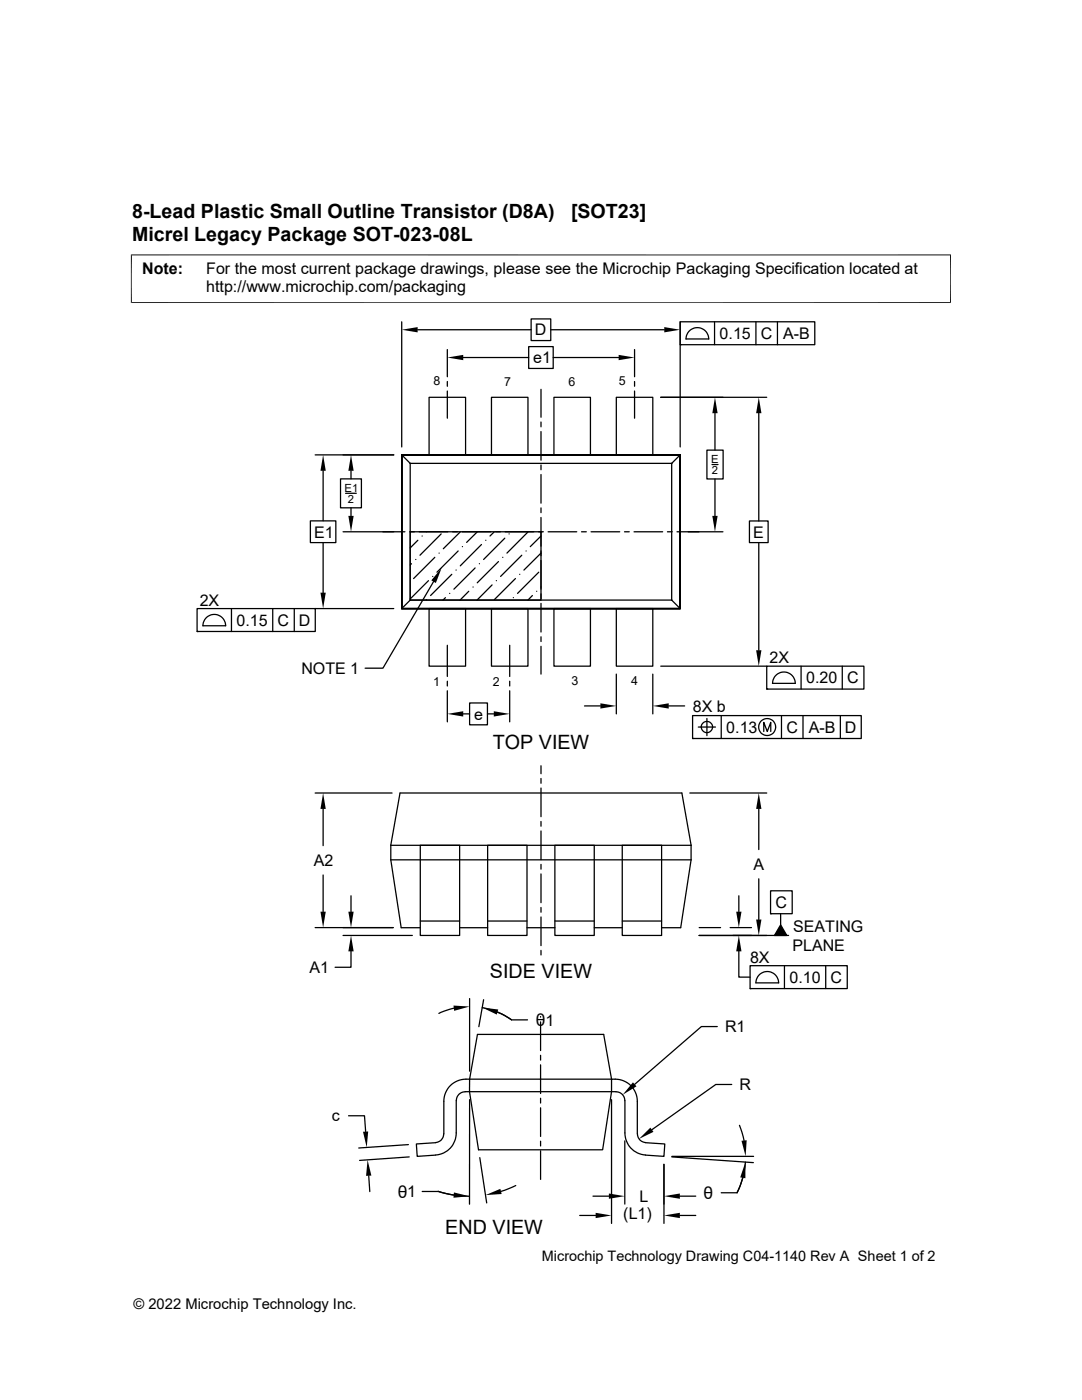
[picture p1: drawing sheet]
<svg xmlns="http://www.w3.org/2000/svg" width="216mm" height="279mm" viewBox="0 0 216 279" stroke-linecap="round" stroke-linejoin="round" font-family="sans-serif">
<g fill="none" stroke="#000" stroke-width=".25">
<path d="M80.2 64.2v25M83.3 65.8h22.7M85.6 79.3h7.3v11.5h-7.3zM89.3 69.8v5.4M89.3 76.1v1M89.3 78v5.5M92.4 71.4h13.1M98.1 79.3h7.2v11.5h-7.2zM105.5 69.2h4.9v4.3h-4.9zM106 63.6h3.9v4.4h-3.9zM107.9 77.7v5.6M109.9 65.8h22.6"/>
<path d="M110.4 71.4h13M110.5 79.3h7.3v11.5h-7.3zM123 79.3h7.3v11.5h-7.3zM126.6 69.8v5.4M126.6 76.1v1M126.6 78v5.5M135.7 64.2h26.9v4.6h-26.9zM135.7 68.8h.1M135.7 64.2v25M137.7 65.9a2.27 2.27 0 0 1 2.4-.3 2.27 2.27 0 0 1 1.3 2h-4.5l.2-.9zM142.6 64.2v4.6M150.8 64.2v4.6"/>
<path d="M153 79.3h-21.2M155.1 64.2v4.6M62.9 90.8h15.7M64.5 94v9.9M67.9 95.6h4.2v5.7h-4.2zM69 98.4h2.1M70 94v1.6M80.2 90.8h55.5v30.7h-55.5zM80.2 90.8v30.7h55.5v-30.7M80.2 90.8h55.5M80.2 90.8h55.5v30.7h-55.5v-30.7h55.5v30.7h-55.5zM80.2 90.8v30.7l1.7-1.7"/>
<path d="M81.9 92.5h52.1M81.9 92.5v27.3M107.9 84.2v1M107.9 86.1v5.7M107.9 92.8v.9M107.9 94.7v5.7M134 92.5l1.7-1.7v30.7M134 92.5v27.3M135.7 90.8h-55.5l1.7 1.7M141.1 89.8h3.2v5.8h-3.2zM142.1 92.7h1.2M142.7 82.5v7.3"/>
<path d="M142.7 95.6v7.4M151.4 82.5v21.5M61.9 103.9h5.1v4.4h-5.1zM64.5 108.3v10M70 101.3v1.7M80.8 106.1h-12.3M81.7 106.1h1M81.9 106.1h26v13.7h-26zM82.1 112.5l-.2 .3M83 111.7h.1M83.4 107.8l-1.5 1.5M83.7 106.1h5.7"/>
<path d="M84.2 107h.1M85.1 119.7h.1M85.5 115.9l-3.6 3.6M86.3 115h.1M86.5 116.1l-10.1 17.3h-3.5M86.8 111.2l-4.3 4.3M87.6 110.4h.1M88 106.6l-4.2 4.2M88.9 119.3l-.5 .5M89.7 118.4h.1M90.1 114.6l-4.2 4.3M90.3 106.1h1"/>
<path d="M91 113.8h.1M91.4 110l-4.2 4.2M91.9 106.1l-3.4 3.4M92.2 106.1h5.7M92.3 109.1h.1M93.5 118l-1.7 1.8M94.4 117.2h.1M94.8 113.3l-4.2 4.3M95.2 106.1l-2.1 2.1M95.7 112.5h.1M96.1 108.7l-4.3 4.2M96.9 107.8h.1"/>
<path d="M98.2 116.7l-3 3.1M98.6 106.1l-.8 .9M98.9 106.1h.9M99 115.9h.1M99.5 112.1l-4.3 4.2M100.3 111.2h.1M100.7 107.4l-4.2 4.3M100.8 106.1h5.7M101.6 106.6h.1M102.4 119.3h.1M102.8 115.5l-4.2 4.2M103.7 114.6h.1"/>
<path d="M104.1 110.8l-4.2 4.2M105 110h.1M105.4 106.1l-4.2 4.3M106.2 118.9l-.9 .9M107.1 118h.1M107.5 106.1h.9M107.5 114.2l-4.2 4.2M107.9 110.4l-3.4 3.4M107.9 106.1h.1M107.9 117.2h.1M107.9 107l-2.1 2.1M107.9 101.4v.9"/>
<path d="M107.9 103.3v5.7M107.9 109.9v1M107.9 111.8v5.8M107.9 118.5v1M109.4 106.1h5.7M116 106.1h1M117.9 106.1h5.8M124.6 106.1h1M126.5 106.1h5.7M133.2 106.1h.9M134 119.8l1.7 1.7h-55.5M134 119.8h-52.1"/>
<path d="M135.1 106.1h9.2M149.5 104h3.8v4.3h-3.8zM151.4 108.3v21.5M39.3 121.5h23.6v4.5h-23.6zM39.3 126h.1M40.5 124.9h4.5a2.26 2.26 0 0 0-2.2-2.3 2.26 2.26 0 0 0-2.3 2.3M46.2 121.5v4.5M54.4 121.5v4.5M58.7 121.5v4.5M62.9 121.5h15.7M80.2 121.5h.1M85.6 121.5h7.3v11.4h-7.3z"/>
<path d="M89.3 128.8v6.2M89.3 136v.9M89.3 137.9v6.2M98.1 121.5h7.2v11.4h-7.2zM101.7 128.8v6.2M101.7 136v.9M101.7 137.9v6.2M107.9 120.4v5.7M107.9 127.1v.9M107.9 129v5.5M110.5 121.5h7.3v11.4h-7.3zM123 121.5h7.3v11.4h-7.3z"/>
<path d="M123 134.5v8M130.3 134.5v8M131.8 132.9h21.2M135.7 121.5h.1M153 132.9h19.4v4.6h-19.4zM153 137.5h.1M158.7 136.4a2.26 2.26 0 0 0-2.3-2.3 2.26 2.26 0 0 0-2.2 2.3h4.5M159.9 132.9v4.6M168.1 132.9v4.6M62.9 158.3h15.3M92.4 142.5h1.3M93.7 140.3h3.6v4.4h-3.6z"/>
<path d="M97.3 142.5h1.2M107.9 152.8v1.6M107.9 155.4v.9M107.9 157.3v5.7M116.6 140.9h3.2M133.4 140.9h3.2M137.6 158.3h15.4M138.2 142.8h33.7v4.6h-33.7zM138.2 147.4h.1M139.3 145.1h3.5M141.1 143.4v3.4M142.2 145.1a1.13 1.13 0 0 1-1.6 1 1.13 1.13 0 0 1-.3-1.9 1.13 1.13 0 0 1 1.8 .5l.1 .4"/>
<path d="M143.9 142.8v4.6M152.4 146v-1.8l.7 1.8 .7-1.8v1.8M155.9 142.8v4.6M160.2 142.8v4.6M167.7 142.8v4.6M64.5 161.4v7.4M64.5 174.6v7.3M70 178.8v3.1M78 168.7h59.9M78 171.6h59.9M78 171.6l2.1 13.5h3.8M78 171.6v-2.9l1.8-10.4h56.3l1.8 10.4v2.9"/>
<path d="M83.9 168.7h7.8v18h-7.8zM97.3 168.7h7.9v18h-7.9zM107.9 163.9v1M107.9 165.8v5.8M107.9 172.5v1M107.9 174.4v5.7M110.7 168.7h7.9v18h-7.9zM124.2 168.7h7.8v18h-7.8zM137.9 171.6l-2.1 13.5h-3.8M147.4 178.8v3.1M151.4 161.4v8.1M151.4 175.4v8.1"/>
<path d="M153.8 177.8h4.3v4.6h-4.3zM62.9 185.1h15.6M68.5 186.7h13.8M70 189.9v3.1h-3.1M83.9 183.8h7.8M91.7 185.1h5.6M93.7 199.3v14.5M96.5 199.5l-1 5.4M97.3 183.8h7.9M105.2 185.1h5.5M107.9 181.1v1M107.9 183v5.7"/>
<path d="M107.9 189.7v.9M110.7 183.8h7.9M118.6 185.1h5.6M124.2 183.8h7.8M139.5 185.1h4.3M145.7 185.1h4.2M147.4 189.9v5.1h2.3M149.7 192.7h19.4v4.6h-19.4zM149.7 197.3h.1M150.8 196.2h4.6M150.8 196.2a2.26 2.26 0 0 1 2.3-2.3 2.26 2.26 0 0 1 2.3 2.3M153.8 182.4h.1"/>
<path d="M155.8 184.6l1.2 2.1h-2.5zM155.8 182.4v2.2M156.5 192.7v4.6M157.4 186.7h-17.9M164.8 192.7v4.6M90.6 201.2l-3 1M92.8 217.9a1.73 1.73 0 0 0-1.7 1.7l-.1 6.5a4.4 4.4 0 0 1-4.1 4.4M93.7 219.5v20.8M95.3 206.4h25.2l1.5 9h-28.3zM96.2 201.1a14.8 14.8 0 0 1 5.9 2.4M99.3 202l2.7 1.5M102.1 203.5h3.2"/>
<path d="M107.9 202.9v.1M107.9 203.9v5.8M107.9 210.6v1M107.9 212.5v5.7M107.9 219.2v.9M122 219.5v24.7M122.9 217.9a1.73 1.73 0 0 1 1.8 1.7M122.9 217.9h-30.1M124.7 219.6v6.5a4.4 4.4 0 0 0 4.1 4.4l3.7 .3 .2-2.5-3.9-.3M143.1 204.9h-3.1l-13.4 11.5M146 216.4h-3.2l-12.7 9.1M69.6 222.7h3.1l.3 3.1"/>
<path d="M73.6 234.7l.2 3.1M81.5 228.4l-9.9 .7M81.7 230.9l-9.9 .7M84.2 237.8h3.2M86.9 228l-3.8 .3 .1 2.5 3.7-.3M87.4 237.8a21.7 21.7 0 0 0 6.3 .9M87.4 237.8l3.1 .7M95.7 231l1.4 9.1M102.9 236.6l-2.9 1.2M107.9 221.1v5.7M107.9 227.8v.9M107.9 229.7v5.7"/>
<path d="M118.3 238.7h3.2M124.7 227.7v12.6M127.2 226.3v-6.5a4.5 4.5 0 0 0-5.2-4.4v2.5l-1.8 11.6h-24.7l-1.8-11.6v-2.5a4.5 4.5 0 0 0-5.1 4.4v6.5a1.78 1.78 0 0 1-1.7 1.7M127.2 226.3a1.74 1.74 0 0 0 1.6 1.7M132.5 232.4v11.8M134 230.9l16.3 1.1M134.1 230.8h16.3M135.7 238.7h3.1M143.9 238h3.2M147.6 224.6l.9 3M148.2 235.1l-1.1 2.9M148.7 231.9a16.1 16.1 0 0 1-1.6 6.1"/>
<path d="M115.7 242.6h3.2M135.7 242.6h3.1"/>
<circle cx="153.1" cy="145.1" r="1.69"/>
</g>
<path d="M26.1 50.9h163.7M26.2 50.8v9.7M189.7 50.8v9.7M26.1 60.4h163.7" fill="none" stroke="#000" stroke-width=".2"/>
<g fill="#000">
<path d="M80.2 65.8l3.1-.5v1zM89.3 71.4l3.1-.6v1.1zM123.4 70.8l3.2 .6-3.2 .5zM132.5 65.3l3.2 .5-3.2 .5zM64.5 90.8l.5 3.2h-1.1zM70 90.8l.6 3.2h-1.1zM142.7 79.3l.5 3.2h-1.1zM151.4 79.3l.5 3.2h-1zM63.9 118.3h1.1l-.5 3.2zM69.5 103h1.1l-.6 3.1zM88.1 113.3l-1.1 3.1-.9-.6zM142.1 103h1.1l-.5 3.1z"/>
<path d="M150.9 129.8h1l-.5 3.1zM89.3 142.5l3.1-.6v1.1zM98.5 141.9l3.2 .6-3.2 .5zM119.8 140.4l3.2 .5-3.2 .5zM130.3 140.9l3.1-.5v1zM64.5 158.3l.5 3.1h-1.1zM151.4 158.3l.5 3.1h-1zM63.9 181.9h1.1l-.5 3.2zM69.5 181.9h1.1l-.6 3.2zM70 186.7l.6 3.2h-1.1zM146.9 181.9h1.1l-.6 3.2zM147.4 186.7l.6 3.2h-1.1z"/>
<path d="M150.9 183.5h1l-.5 3.2zM155.8 184.6l1.2 2.1h-2.5zM90.5 200.7l3.2 .2-3.1 .8zM96.2 201.1l3.2 .4-.3 1zM126.3 216l.7 .8-2.8 1.7zM72.4 225.9l1.1-.1-.3 3.2zM73.3 231.5l.8 3.1-1.1 .1zM90.6 238l3.1 .7-3.2 .3zM96.9 238.5l2.9-1.2 .3 1zM121.5 238.2l3.2 .5-3.2 .5zM127.5 227.3l2.3-2.3 .6 .9zM132.5 238.7l3.2-.5v1z"/>
<path d="M148.7 231.9v3.2l-1-.1zM148 227.7l1-.1-.2 3.2zM118.9 242l3.1 .6-3.1 .5zM132.5 242.6l3.2-.6v1.1z"/>
</g>
<g font-size="3.9">
<text x="26.4" y="43.5">8-Lead Plastic Small Outline Transistor (D8A)</text>
<text x="113.9" y="43.5">[SOT23]</text>
<text x="26.4" y="48">Micrel Legacy Package SOT-023-08L</text>
<text x="98.3" y="149.5">TOP VIEW</text>
<text x="97.8" y="195.2">SIDE VIEW</text>
<text x="88.8" y="246.2">END VIEW</text>
</g>
<g font-size="3.5">
<text x="106.9" y="204.7">θ</text>
<text x="79.4" y="239">θ1</text>
<text x="140.4" y="239.3">θ</text>
</g>
<g font-size="3.2">
<text x="28.4" y="54.6">Note:</text>
<text x="41.1" y="58.3">http://www.microchip.com/packaging</text>
<text x="41.1" y="54.6">For the most current package drawings, please see the Microchip Packaging Specification located at</text>
<text x="106.7" y="67">D</text>
<text x="143.6" y="67.6">0.15</text>
<text x="151.8" y="67.6">C</text>
<text x="156.3" y="67.6">A-B</text>
<text x="106.4" y="72.5">e1</text>
<text x="62.7" y="107.3">E1</text>
<text x="150.3" y="107.3">E</text>
<text x="39.9" y="120.9">2X</text>
<text x="47.2" y="124.9">0.15</text>
<text x="55.4" y="124.9">C</text>
<text x="59.6" y="124.9">D</text>
<text x="60.1" y="134.5">NOTE 1</text>
<text x="153.5" y="132.4">2X</text>
<text x="160.9" y="136.4">0.20</text>
<text x="169.1" y="136.4">C</text>
<text x="94.6" y="143.6">e</text>
<text x="138.3" y="142">8X b</text>
<text x="144.9" y="146.2">0.13</text>
<text x="156.9" y="146.2">C</text>
<text x="161.4" y="146.2">A-B</text>
<text x="168.6" y="146.2">D</text>
<text x="62.6" y="172.8">A2</text>
<text x="150.3" y="173.6">A</text>
<text x="154.7" y="181.2">C</text>
<text x="158.2" y="185.9">SEATING</text>
<text x="158.1" y="189.8">PLANE</text>
<text x="61.8" y="194.2">A1</text>
<text x="149.7" y="192.2">8X</text>
<text x="157.5" y="196.2">0.10</text>
<text x="165.7" y="196.2">C</text>
<text x="108.8" y="204.7">1</text>
<text x="144.7" y="206">R1</text>
<text x="147.5" y="217.6">R</text>
<text x="66.2" y="223.8">c</text>
<text x="127.6" y="239.9">L</text>
<text x="124.4" y="243.4">(L1)</text>
</g>
<g font-size="2.9">
<text x="108.1" y="251.7">Microchip Technology Drawing C04-1140 Rev A Sheet 1 of 2</text>
<text x="26.6" y="261.3">© 2022 Microchip Technology Inc.</text>
</g>
<g font-size="2.5">
<text x="86.5" y="76.9">8</text>
<text x="100.6" y="76.9">7</text>
<text x="113.5" y="77">6</text>
<text x="123.5" y="76.8">5</text>
<text x="86.5" y="136.9">1</text>
<text x="98.3" y="136.9">2</text>
<text x="114.1" y="136.8">3</text>
<text x="125.9" y="136.8">4</text>
</g>
<g font-size="2.2">
<text x="141.9" y="92.4">E</text>
<text x="142.1" y="94.6">2</text>
<text x="68.8" y="98.2">E1</text>
<text x="69.4" y="100.3">2</text>
</g>
</svg>
